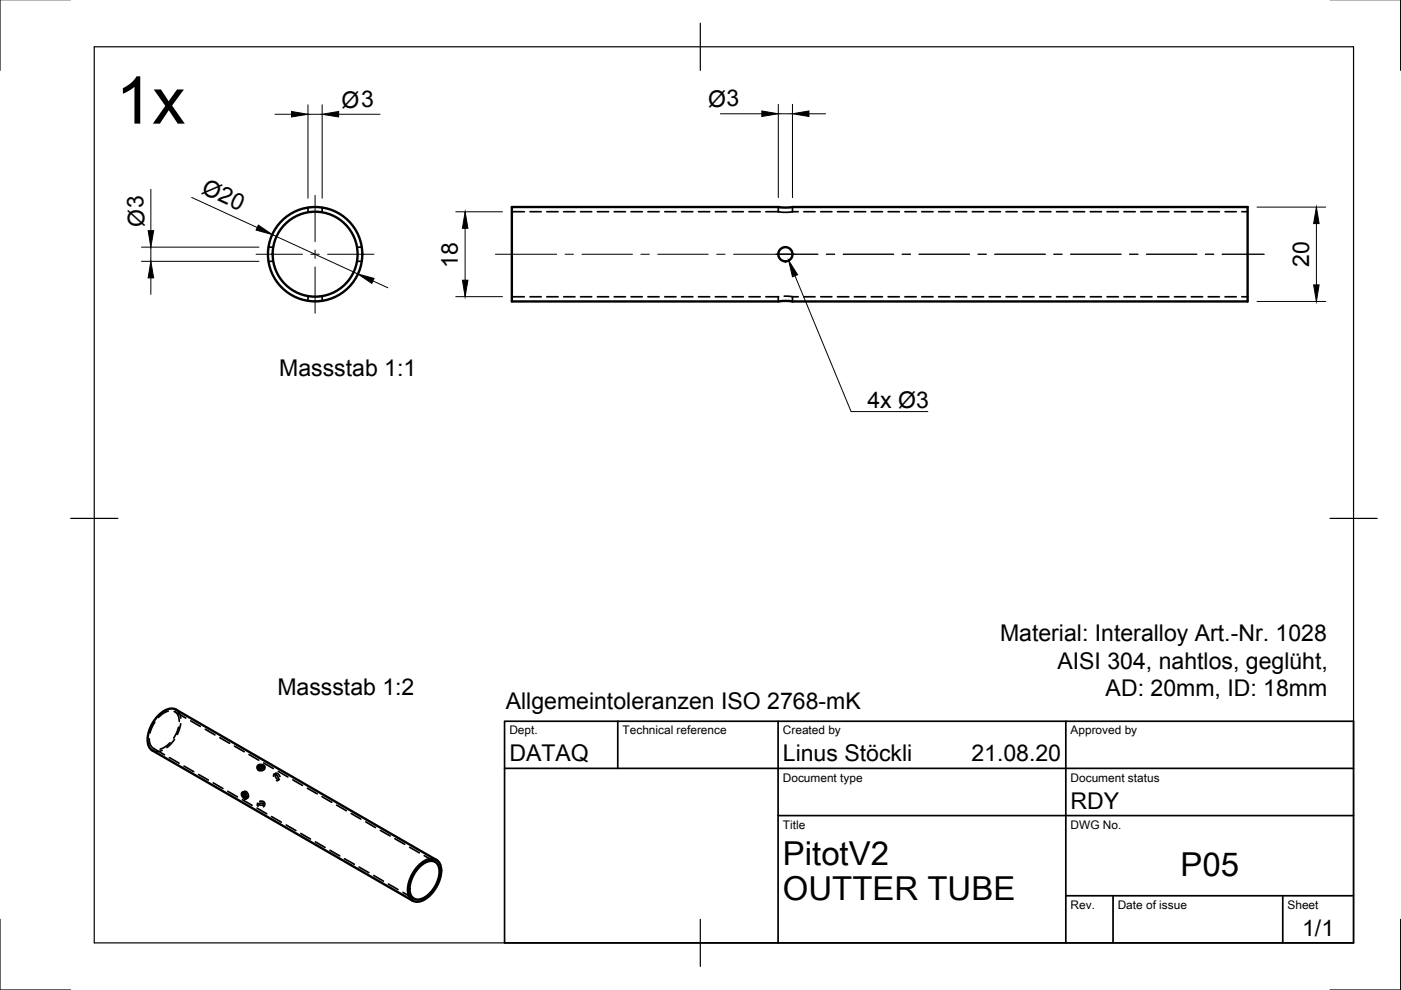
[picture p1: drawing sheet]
<svg xmlns="http://www.w3.org/2000/svg" width="297mm" height="210mm" viewBox="0 0 297 210" stroke-linecap="round" stroke-linejoin="round" font-family="sans-serif">
<!-- layer: Sichtbar -->
<g fill="none" stroke="#000" stroke-width=".51">
<path d="M108.5 43.9h56.6l1.4 .1 1.5-.1h96.5v20h-96.5l-1.4-.1-1.5 .1h-56.6zM51.4 168.1l.3-.1 .4 .3 .2 .5-.1 .5h-.3l-.4-.4-.2-.4zM51.7 168l.1 .7 .5 .4M54.7 162.8l.5-.2 .8 .2M54.7 162.4l.4-.2h.5l.3 .1 .2 .3-.3 .3-.8 .1-.4-.3zM88.8 184a3.1 3.1 0 0 1 3.5-1.3 3.1 3.1 0 0 1 .6 3.7 6 6 0 0 1-4.1 4.3 1.88 1.88 0 0 1-2-2.2 7.1 7.1 0 0 1 2-4.5zM88.8 183.5a3.3 3.3 0 0 1 3.7-1.2 3.3 3.3 0 0 1 .8 3.8 7.4 7.4 0 0 1-4 4.9 2.07 2.07 0 0 1-2.1-.3 2.07 2.07 0 0 1-.7-2 7.8 7.8 0 0 1 2.3-5.2zM92.5 182.3l-55.2-31.8a3.4 3.4 0 0 0-3.8 1.3 6.7 6.7 0 0 0-2 6.4l.8 .9 55.2 31.9"/>
<circle cx="66.8" cy="53.9" r="10"/>
<circle cx="66.8" cy="53.9" r="9"/>
<circle cx="166.5" cy="53.9" r="1.5"/>
</g>
<!-- layer: Verdeckt -->
<g fill="none" stroke="#000" stroke-width=".36">
<path d="M56.9 55.4h1M56.9 52.4h1M65.3 44v1M68.3 44v1M75.7 55.4h1M75.7 52.4h1M108.5 44.9h2.7M112.4 44.9h2.3M115.9 44.9h2.4M119.5 44.9h2.4M123.1 44.9h2.4M126.7 44.9h2.3"/>
<path d="M130.2 44.9h2.4M133.8 44.9h2.4M137.4 44.9h2.3M140.9 44.9h2.4M144.5 44.9h2.4M148.1 44.9h2.4M151.7 44.9h2.3M155.2 44.9h2.4M158.8 44.9h2.4M162.4 44.9h2.6M165 44.9l.9 .1 2.1-.1M165 43.9v1"/>
<path d="M168 43.9v1M168 44.9h1.2M170.4 44.9h2.4M174 44.9h2.4M177.6 44.9h2.4M181.1 44.9h2.4M184.7 44.9h2.4M188.3 44.9h2.4M191.9 44.9h2.3M195.4 44.9h2.4M199 44.9h2.4M202.6 44.9h2.4"/>
<path d="M206.1 44.9h2.4M209.7 44.9h2.4M213.3 44.9h2.4M216.9 44.9h2.3M220.4 44.9h2.4M224 44.9h2.4M227.6 44.9h2.4M231.2 44.9h2.3M234.7 44.9h2.4M238.3 44.9h2.4M241.9 44.9h2.3M245.4 44.9h2.4"/>
<path d="M249 44.9h2.4M252.6 44.9h2.4M256.2 44.9h2.3M259.7 44.9h2.4M263.3 44.9h1.2M65.3 62.8v1M68.3 62.8v1M108.5 62.9h2.7M112.4 62.9h2.3M115.9 62.9h2.4M119.5 62.9h2.4M123.1 62.9h2.4"/>
<path d="M126.7 62.9h2.3M130.2 62.9h2.4M133.8 62.9h2.4M137.4 62.9h2.3M140.9 62.9h2.4M144.5 62.9h2.4M148.1 62.9h2.4M151.7 62.9h2.3M155.2 62.9h2.4M158.8 62.9h2.4M162.4 62.9h2.6M165 62.9v1"/>
<path d="M165.1 62.9h-.1M166.3 62.8l1.7 .1M168 62.9v1M168 62.9h1.2M170.4 62.9h2.4M174 62.9h2.4M177.6 62.9h2.4M181.1 62.9h2.4M184.7 62.9h2.4M188.3 62.9h2.4M191.9 62.9h2.3M195.4 62.9h2.4"/>
<path d="M199 62.9h2.4M202.6 62.9h2.4M206.1 62.9h2.4M209.7 62.9h2.4M213.3 62.9h2.4M216.9 62.9h2.3M220.4 62.9h2.4M224 62.9h2.4M227.6 62.9h2.4M231.2 62.9h2.3M234.7 62.9h2.4M238.3 62.9h2.4"/>
<path d="M241.9 62.9h2.3M245.4 62.9h2.4M249 62.9h2.4M252.6 62.9h2.4M256.2 62.9h2.3M259.7 62.9h2.4M263.3 62.9h1.2M31.6 156.6l.3 1.3 .8 .9M32.6 158.7l2.3 1.3M32.8 153.1l-.4 .8-.6 1.5M34.4 159.1l-1 .3-1.1-.3M35.7 150.8l-1.1 .4-1 .9"/>
<path d="M36 157.5l-1 .8-1 .5M36.9 150.8l.1 .1a2.22 2.22 0 0 1 1 2.1M37 156.8l-1 1.2-.6 .5M37.1 150.9l2.3 1.3M37.3 150.5l.8 .8 .2 1M37.8 154.2l-.3 .9-.7 1.4M38.3 153.5l-.7 2.2M40.4 152.8l2.1 1.2M43.5 154.6l2.1 1.2M46.6 156.4l2.1 1.2M49.7 158.2l2.1 1.2M52.8 160l2.1 1.2"/>
<path d="M35.9 160.6l2.1 1.2M39 162.4l2.1 1.2M42.1 164.2l2.1 1.2M45.2 166l2.1 1.2M48.3 167.8l2.1 1.2M51.4 169.6l2 1.1M51.7 168l.2-.2h.2l.5 .4 .1 .8-.4 .1M51.8 167.8l-.4 .2M52.6 169.1l-.4 .2M54.5 171.3l2.1 1.2M54.6 162.6v.4M54.6 170.3v.4"/>
<path d="M54.7 162.8l-.1 .3 .3 .3h.8a.33 .33 0 0 0 .3-.2 .33 .33 0 0 0 0-.4M54.7 170.9l-.1-.1 .1-.3 .8-.2 .6 .3-.2 .4M55.1 169.9h.7l.3 .4-.4 .4-.7-.1M55.9 161.8l2.1 1.2M56.1 162.6v.4M56.1 170.3v.4M57.6 173.1l2 1.2M58 164.6l.2-.5 .3 .1 .3 .4 .2 .7-.4 .2M58.5 164l-.4 .2M59 163.5l2 1.2M59.2 165.3l-.3 .2M59.4 164.6l-.4-.5-.5-.1-.1 .6 .4 .6"/>
<path d="M60.7 174.9l2 1.2M62.1 165.3l2 1.2M63.8 176.7l2 1.2M65.2 167.1l2 1.2M66.9 178.5l2 1.2M68.3 168.9l2 1.2M71.4 170.7l2 1.2M74.5 172.5l2 1.2M77.6 174.3l2 1.2M80.6 176.1l2.1 1.1M83.7 177.8l2.1 1.2M86.8 179.6l2.1 1.2"/>
<path d="M70 180.3l2 1.2M73 182.1l2.1 1.2M76.1 183.8l2.1 1.2M79.2 185.6l2.1 1.2M82.3 187.4l2.1 1.2M85.4 189.2l2.3 1.3M89.9 181.4l2.3 1.3"/>
</g>
<!-- layer: Border -->
<path d="M0 -.1v15M297 -.1v15M20 9.9h267v190h-267zM148.5 4.9v10M15 109.9h10M282 109.9h10M0 194.9v15h15M148.5 194.9v10M297 194.9v15h-15" fill="none" stroke="#000" stroke-width=".25"/>
<!-- layer: TitleBlock -->
<path d="M107 152.9h180v47h-180zM131 152.9v10M165 152.9v47M226 152.9v47M107 162.9h180M165 172.9h122M226 189.9h61M236 189.9v10M272 189.9v10" fill="none" stroke="#000" stroke-width=".36"/>
<!-- layer: Dimensions -->
<g fill="none" stroke="#000" stroke-width=".21">
<path d="M58.3 24.2h3.5M65.3 22.2v19.8M65.3 24.2h3M68.3 22.2v19.8M71.8 24.2h8.8M152.7 24.1h8.8M165 22.1v19.8M165 24.1h3M168 22.1v19.8M171.5 24.1h3.5M30 55.4h24.9M30 52.4h24.9"/>
<path d="M32 40.1v8.8M32 52.4v3M32 58.9v3.5M40.6 41.9l13.9 6.4M57.7 49.7l18.2 8.4M79.1 59.6l3.1 1.4M96.6 44.9h9.9M98.6 48.4v11M266.5 43.9h14.6M279.1 47.4v13M96.6 62.9h9.9M266.5 63.9h14.6"/>
</g>
<path d="M61.8 23.6l3.5 .6-3.5 .6zM68.3 24.2l3.5-.6v1.2zM161.5 23.5l3.5 .6-3.5 .6zM168 24.1l3.5-.6v1.2zM32 55.4l.6 3.5h-1.2zM31.4 48.9h1.2l-.6 3.5zM54.8 47.7l2.9 2-3.4-.9zM75.9 58.1l3.4 .9-.5 1.1zM98 59.4h1.2l-.6 3.5zM98.6 44.9l.6 3.5h-1.2zM279.1 43.9l.6 3.5h-1.2zM278.5 60.4h1.2l-.6 3.5z" fill="#000" stroke="#000" stroke-width=".21"/>
<!-- layer: Annotations -->
<path d="M167.2 55.2l1.9 3-1.1 .5z" fill="#000" stroke="#000" stroke-width=".21"/>
<path d="M168.6 58.5l11.8 28.8h16.3" fill="none" stroke="#000" stroke-width=".21"/>
<!-- layer: Center Lines -->
<g fill="none" stroke="#000" stroke-width=".21">
<path d="M54.3 53.9h9.8M65.9 53.9h1.8M66.8 41.4v9.8M66.8 53v1.8M66.8 56.6v9.8M69.5 53.9h9.8M105 53.9h13M119.8 53.9h1.8M123.4 53.9h10.7M135.9 53.9h1.8M139.4 53.9h10.8M152 53.9h1.7"/>
<path d="M155.5 53.9h17.9M175.2 53.9h1.8M178.8 53.9h10.7M191.3 53.9h1.8M194.8 53.9h10.7M207.3 53.9h1.8M210.9 53.9h10.7M223.4 53.9h1.8M227 53.9h10.7M239.5 53.9h1.8M243.1 53.9h10.7M255.6 53.9h1.7"/>
<path d="M259.1 53.9h8.9"/>
</g>
<text font-size="14" x="24.5" y="26.2">1x</text>
<g font-size="7">
<text x="166" y="183.4">PitotV2</text>
<text x="250.3" y="185.8">P05</text>
<text x="166" y="190.9">OUTTER TUBE</text>
</g>
<g font-size="4.9">
<text x="72.4" y="22.8">Ø3</text>
<text x="150.2" y="22.7">Ø3</text>
<text x="42.5" y="40.9" transform="rotate(25 42.5 40.9)">Ø20</text>
<text x="30.6" y="48" transform="rotate(-90 30.6 48)">Ø3</text>
<text x="97.1" y="56.8" transform="rotate(-90 97.1 56.8)">18</text>
<text x="277.5" y="56.6" transform="rotate(-90 277.5 56.6)">20</text>
<text x="59.2" y="79.8">Massstab 1:1</text>
<text x="183.9" y="86.6">4x Ø3</text>
<text x="212" y="135.9">Material: Interalloy Art.-Nr. 1028</text>
<text x="224.2" y="141.8">AISI 304, nahtlos, geglüht,</text>
<text x="58.8" y="147.4">Massstab 1:2</text>
<text x="234.4" y="147.7">AD: 20mm, ID: 18mm</text>
<text x="107.2" y="150.3">Allgemeintoleranzen ISO 2768-mK</text>
<text x="108" y="161.4">DATAQ</text>
<text x="166" y="161.4">Linus Stöckli</text>
<text x="206" y="161.4">21.08.20</text>
<text x="227" y="171.4">RDY</text>
<text x="276.1" y="198.5">1/1</text>
</g>
<g font-size="2.5">
<text x="108" y="155.7">Dept.</text>
<text x="132" y="155.7">Technical reference</text>
<text x="166" y="155.7">Created by</text>
<text x="227" y="155.7">Approved by</text>
<text x="166" y="165.7">Document type</text>
<text x="227" y="165.7">Document status</text>
<text x="166" y="175.7">Title</text>
<text x="227" y="175.7">DWG No.</text>
<text x="227" y="192.7">Rev.</text>
<text x="237" y="192.7">Date of issue</text>
<text x="273" y="192.7">Sheet</text>
</g>
</svg>
